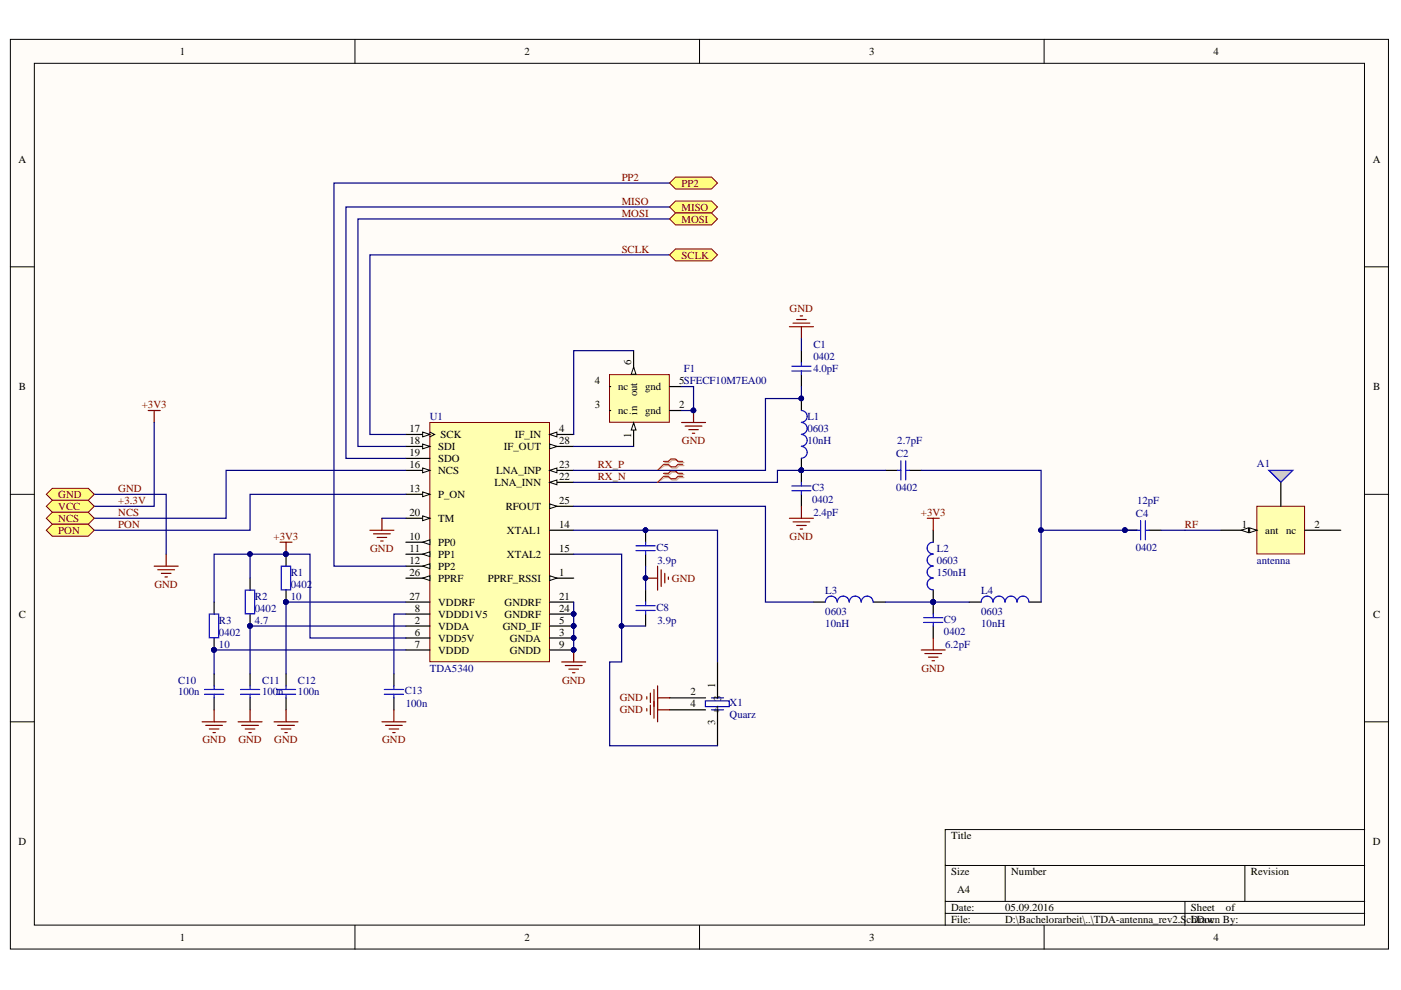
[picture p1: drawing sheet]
# Altium project TDA-antenna_rev2.PrjPCB
1 sheet, 22 parts. Net scope: flat (ports and power ports of the same name join across sheets).
Board file: TDA-antenna_rev2.PcbDoc

## Sheet TDA-antenna_rev2.SchDoc
size A4

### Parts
A1  antenna  [Chip Antenna]
C1  0402  value 4.0pF  [C0402_M]
C2  0402  value 2.7pF  [C0402_M]
C3  0402  value 2.4pF  [C0402_M]
C4  0402  value 12pF  [C0402_M]
C5  value 3.9p  [C0402_M]  (hidden comment: 0402)
C8  value 3.9p  [C0402_M]  (hidden comment: 0402)
C9  0402  value 6.2pF  [C0402_M]
C10  value 100n  [C0402_M]  (hidden comment: 0402)
C11  value 100n  [C0402_M]  (hidden comment: 0402)
C12  value 100n  [C0402_M]  (hidden comment: 0402)
C13  value 100n  [C0402_M]  (hidden comment: 0402)
F1  SFECF10M7EA00  [SOP6]
L1  0603  value 10nH  [L0603_M]
L2  0603  value 150nH  [L0603_M]
L3  0603  value 10nH  [L0603_M]
L4  0603  value 10nH  [L0603_M]
R1  0402  value 10  [R0402_M]
R2  0402  value 4.7  [R0402_M]
R3  0402  value 10  [R0402_M]
U1  TDA5340  [INF-PG-TSSOP-28_L]
X1  Quarz  [Quarz]

### Ports
GND, MISO, MOSI, NCS, PON, PP2, SCLK, VCC

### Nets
+3.3V: L2.2 R1.2 R2.2 R3.1 U1.6(VDD5V) ; port VCC  [also labelled +3V3]
GND: C1.2 C3.1 C5.1 C8.2 C9.2 C10.1 C11.1 C12.1 C13.1 F1.2(gnd) F1.5(gnd) U1.3(GNDA) U1.5(GND_IF) U1.9(GNDD) U1.20(TM) U1.21(GNDRF) U1.24(GNDRF) X1.2 X1.4 ; port GND
MISO: U1.19(SDO) ; port MISO
MOSI: U1.18(SDI) ; port MOSI
NCS: U1.16(NCS) ; port NCS
PON: U1.13(P_ON) ; port PON
PP2: U1.12(PP2) ; port PP2
RF: A1.1(ant) C4.2
RX_N: C2.2 C3.2 L1.2 U1.22(LNA_INN)
RX_P: C1.1 L1.1 U1.23(LNA_INP)
SCLK: U1.17(SCK) ; port SCLK
NetC2_1: C2.1 C4.1 L4.2
NetC5_2: C5.2 U1.14(XTAL1) X1.1
NetC8_1: C8.1 U1.15(XTAL2) X1.3
NetC9_1: C9.1 L2.1 L3.2 L4.1
NetC10_2: C10.2 R3.2 U1.7(VDDD)
NetC11_2: C11.2 R2.1 U1.2(VDDA)
NetC12_2: C12.2 R1.1 U1.27(VDDRF)
NetC13_2: C13.2 U1.8(VDDD1V5)
NetF1_1: F1.1(in) U1.28(IF_OUT)
NetF1_6: F1.6(out) U1.4(IF_IN)
NetL3_1: L3.1 U1.25(RFOUT)

Not connected (* = marked no-connect by the designer): A1 2(nc); F1 3(nc) 4(nc); U1 1(PPRF_RSSI) 10(PP0) 11(PP1) 26(PPRF)

### Layout directives
differential pair: RX_N, RX_P
